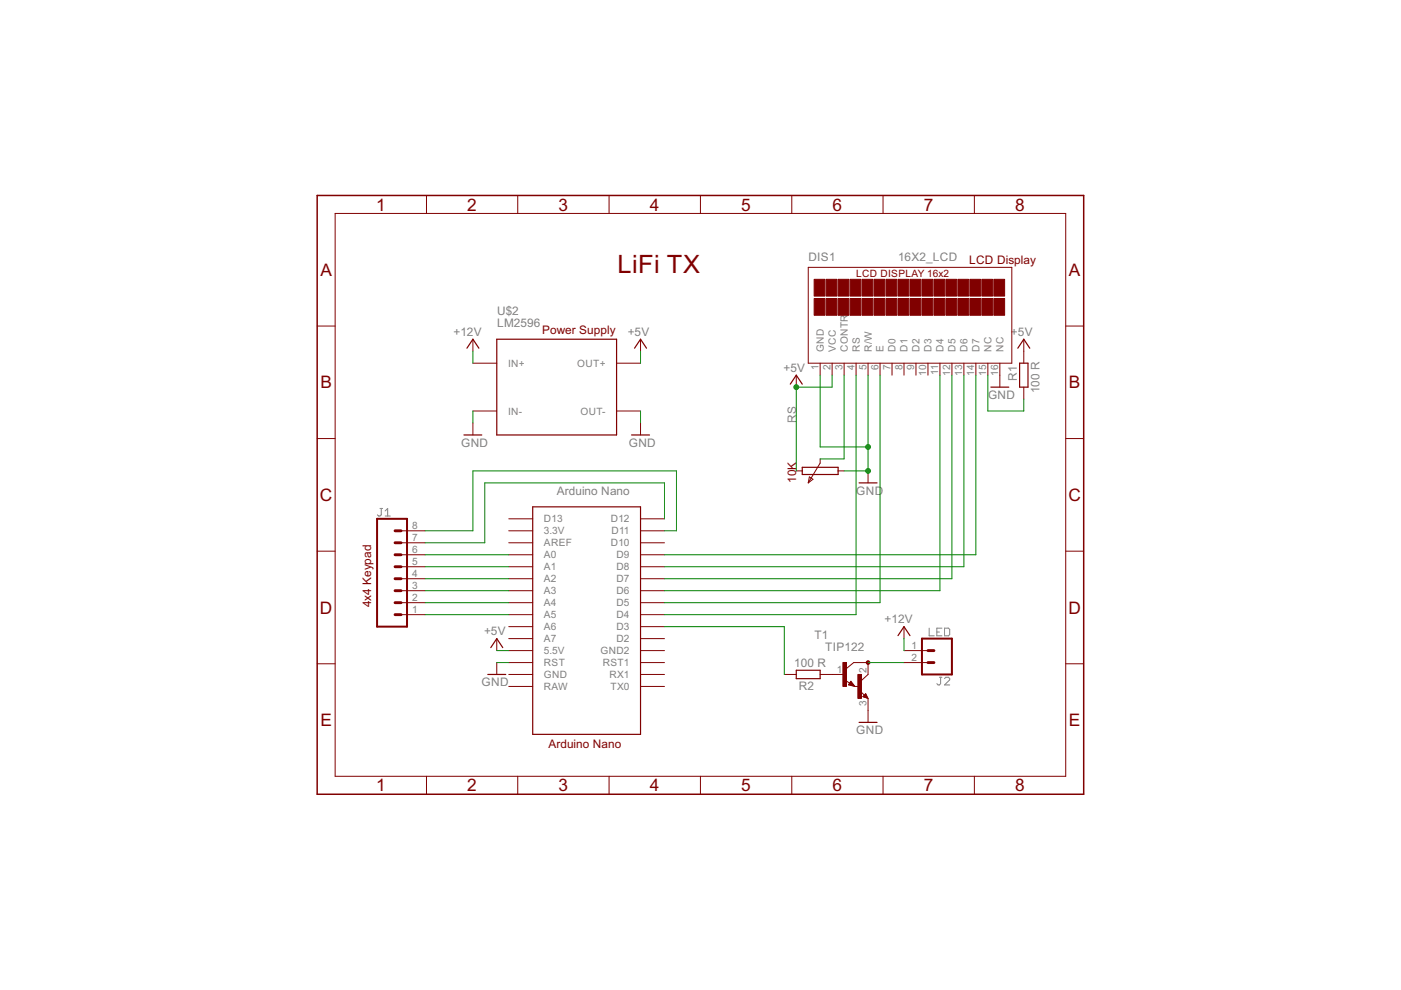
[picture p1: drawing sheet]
<svg xmlns="http://www.w3.org/2000/svg" width="297mm" height="210mm" viewBox="0 0 297 210" stroke-linecap="round" stroke-linejoin="round" font-family="sans-serif">
<path d="M80.6 107.8h.5M80.8 107.8v1.4l-.2 .2h-.3l-.3-.2M81.7 109.4h1M81.7 108.3l.5-.5v1.6M197 133.2v1.6h1.1M198.6 134h.6M199.7 133.2h-1.1v1.6h1.1M200.3 133.2h.8l.3 .3v1l-.3 .3h-.8zM199.2 143.6h.5M199.4 143.6v1.3l-.2 .3h-.3l-.3-.3M200.3 143.9l.2-.3h.6l.3 .3v.2l-1.1 1.1h1.1" fill="none" stroke="#808080" stroke-width=".21"/>
<path d="M67.2 41.4h162.6v127h-162.6z" fill="none" stroke="#800000" stroke-width=".32"/>
<g fill="none" stroke="#800000" stroke-width=".21">
<path d="M71.1 45.3h154.9v119.3h-154.9zM90.4 41.4v3.9M109.8 41.4v3.9M129.1 41.4v3.9M148.5 41.4v3.9M167.9 41.4v3.9M171.4 56.7h43.1v20.3h-43.1zM187.2 41.4v3.9M206.6 41.4v3.9M67.2 69.1h3.9M100.3 77h5M100.3 71.9v2.6"/>
<path d="M130.7 77h5.1M135.8 71.9v2.6M168.8 79.5v2.6M173.9 77v2.5M176.4 77v2.5M179 77v2.5M181.5 77v2.5M184 77v2.5M186.6 77v2.5M189.1 77v2.5M191.7 77v2.5M194.2 77v2.5"/>
<path d="M196.7 77v2.5M199.3 77v2.5M201.8 77v2.5M204.4 77v2.5M206.9 77v2.5M209.4 77v2.5M212 77v5.1M217.1 71.9v5.1M226 69.1h3.8M67.2 93h3.9M100.3 87.1h5M100.3 89.7v2.5"/>
<path d="M130.7 87.1h5.1M135.8 89.7v2.5M168.8 99.8h1.3M173.9 97.3v.9l-2.5 4.2M177.7 99.8h1.3M184 99.8v2.6M217.1 82.1v2.5M226 93h3.8M67.2 116.9h3.9M85 112.5h5.1M85 115.1h5.1M85 117.6h5.1"/>
<path d="M107.9 112.5h5M107.9 115.1h5M107.9 117.6h5M107.9 110h5M135.8 112.5h5.1M135.8 115.1h5.1M135.8 117.6h5.1M135.8 110h5.1M171.6 101.1l.8 .5-1 .8zM226 116.9h3.8M85 130.3h5.1M85 127.8h5.1"/>
<path d="M85 125.2h5.1M85 122.7h5.1M85 120.2h5.1M105.3 135.4v2.5M107.9 137.9h5M107.9 135.4h5M107.9 132.9h5M107.9 130.3h5M107.9 127.8h5M107.9 125.2h5M107.9 122.7h5M107.9 120.2h5"/>
<path d="M135.8 137.9h5.1M135.8 135.4h5.1M135.8 132.9h5.1M135.8 130.3h5.1M135.8 127.8h5.1M135.8 125.2h5.1M135.8 122.7h5.1M135.8 120.2h5.1M191.7 132.9v2.5M191.7 137.9h5M67.2 140.7h3.9M105.3 140.5v2.5"/>
<path d="M107.9 145.5h5M107.9 143h5M107.9 140.5h5M135.8 145.5h5.1M135.8 143h5.1M135.8 140.5h5.1M166.3 143h2.5M173.9 143h5.1M179.2 144.2l.9 .6M179.5 141.7l1.5-1.2h3v2.5l-1.4 1.3M180.1 145l.3-.3 .6 .7-1-.2 .4-.7 .7 .9M180.4 144.4l.9 1.1-1.4-.3z"/>
<path d="M181.3 145.5h.6M182.5 146.6l.8 .8M183.5 147.1l.5 1-1.1-.4zM183.5 147.3l.3 .7-.8-.3 .5-.5 .4 .8M184 148.1v5.1M191.7 140.5h5M226 140.7h3.8M90.4 164.6v3.8M109.8 164.6v3.8M129.1 164.6v3.8M148.5 164.6v3.8M167.9 164.6v3.8"/>
<path d="M187.2 164.6v3.8M206.6 164.6v3.8"/>
</g>
<g fill="#800000" stroke="#800000" stroke-width=".21">
<path d="M172.6 59.2h2.3v3.6h-2.3z"/>
<path d="M172.6 63.3h2.3v3.5h-2.3z"/>
<path d="M175.2 59.2h2.2v3.6h-2.2z"/>
<path d="M175.2 63.3h2.2v3.5h-2.2z"/>
<path d="M177.7 59.2h2.3v3.6h-2.3z"/>
<path d="M177.7 63.3h2.3v3.5h-2.3z"/>
<path d="M180.2 59.2h2.3v3.6h-2.3z"/>
<path d="M180.2 63.3h2.3v3.5h-2.3z"/>
<path d="M182.8 59.2h2.3v3.6h-2.3z"/>
<path d="M182.8 63.3h2.3v3.5h-2.3z"/>
<path d="M185.3 59.2h2.3v3.6h-2.3z"/>
<path d="M185.3 63.3h2.3v3.5h-2.3z"/>
<path d="M187.9 59.2h2.2v3.6h-2.2z"/>
<path d="M187.9 63.3h2.2v3.5h-2.2z"/>
<path d="M190.4 59.2h2.3v3.6h-2.3z"/>
<path d="M190.4 63.3h2.3v3.5h-2.3z"/>
<path d="M192.9 59.2h2.3v3.6h-2.3z"/>
<path d="M192.9 63.3h2.3v3.5h-2.3z"/>
<path d="M195.5 59.2h2.3v3.6h-2.3z"/>
<path d="M195.5 63.3h2.3v3.5h-2.3z"/>
<path d="M198 59.2h2.3v3.6h-2.3z"/>
<path d="M198 63.3h2.3v3.5h-2.3z"/>
<path d="M200.6 59.2h2.2v3.6h-2.2z"/>
<path d="M200.6 63.3h2.2v3.5h-2.2z"/>
<path d="M203.1 59.2h2.3v3.6h-2.3z"/>
<path d="M203.1 63.3h2.3v3.5h-2.3z"/>
<path d="M205.6 59.2h2.3v3.6h-2.3z"/>
<path d="M205.6 63.3h2.3v3.5h-2.3z"/>
<path d="M208.2 59.2h2.3v3.6h-2.3z"/>
<path d="M208.2 63.3h2.3v3.5h-2.3z"/>
<path d="M210.7 59.2h2.3v3.6h-2.3z"/>
<path d="M210.7 63.3h2.3v3.5h-2.3z"/>
<path d="M178.7 140.5h.8v5h-.8z"/>
<path d="M181.9 143h.7v5.1h-.7z"/>
</g>
<g fill="none" stroke="#800000" stroke-width=".25">
<path d="M99 73.8l1.3-1.9 1.2 1.9M105.3 71.9h25.4v20.3h-25.4zM134.5 73.8l1.3-1.9 1.3 1.9M215.8 73.8l1.3-1.9 1.2 1.9M216.2 77h1.8v5.1h-1.8zM98.4 92.2h3.8M133.9 92.2h3.8M167.6 81.4l1.2-1.9 1.3 1.9M170.1 99.1h7.6v1.5h-7.6zM210.1 82.1h3.8M112.9 107.5h22.9v48.2h-22.9zM182.1 102.4h3.8"/>
<path d="M104.1 137.3l1.2-1.9 1.3 1.9M190.4 134.8l1.3-1.9 1.2 1.9M103.4 143h3.8M168.8 142.1h5.1v1.8h-5.1zM180.4 144.9v-.1l.5 .5-.8-.3M182.1 153.2h3.8M183.5 147.3l-.3 .4 .5 .1-.3-.2"/>
</g>
<path d="M79.9 110h6.4v22.9h-6.4zM195.5 135.4h6.3v7.6h-6.3z" fill="none" stroke="#800000" stroke-width=".42"/>
<path d="M83.8 117.6h1.2M83.8 115.1h1.2M83.8 112.5h1.2M83.8 125.2h1.2M83.8 127.8h1.2M83.8 130.3h1.2M83.8 120.2h1.2M83.8 122.7h1.2M196.7 137.9h1.3M196.7 140.5h1.3" fill="none" stroke="#800000" stroke-width=".61"/>
<circle cx="184" cy="140.5" r=".38" fill="#800000" stroke="#800000" stroke-width=".21"/>
<g fill="none" stroke="#008000" stroke-width=".21">
<path d="M100.3 74.5v2.5M135.8 74.5v2.5M173.9 79.5v15.3h10.1M176.4 79.5v2.6h-7.6v17.7M179 79.5v17.8h-5.1M181.5 79.5v50.8h-40.6M184 79.5v20.3h-5M186.6 79.5v48.3h-45.7M199.3 79.5v45.7h-58.4M201.8 79.5v43.2h-60.9M204.4 79.5v40.7h-63.5M206.9 79.5v38.1h-66"/>
<path d="M209.4 79.5v7.6h7.7v-2.5M100.3 87.1v2.6M135.8 87.1v2.6M90.1 112.5h10.2v-12.7h43.1v12.7h-2.5M90.1 117.6h17.8M140.9 110v-7.6h-38.1v12.7h-12.7M90.1 130.3h17.8M90.1 120.2h17.8M90.1 127.8h17.8M90.1 125.2h17.8M90.1 122.7h17.8M105.3 137.9h2.6"/>
<path d="M140.9 132.9h25.4v10.1M191.7 135.4v2.5M105.3 140.5h2.6M184 140.5h7.7"/>
</g>
<g fill="#008000" stroke="#008000" stroke-width=".21">
<circle cx="168.8" cy="82.1" r=".51"/>
<circle cx="184" cy="94.8" r=".51"/>
<circle cx="184" cy="99.8" r=".51"/>
</g>
<text font-size="6" fill="#800000" x="130.9" y="58">LiFi TX</text>
<g font-size="4.1" fill="#800000">
<text x="79.7" y="44.6">1</text>
<text x="99.1" y="44.6">2</text>
<text x="118.4" y="44.6">3</text>
<text x="137.8" y="44.6">4</text>
<text x="157.2" y="44.6">5</text>
<text x="176.5" y="44.6">6</text>
<text x="195.9" y="44.6">7</text>
<text x="215.3" y="44.6">8</text>
<text x="67.9" y="58.5">A</text>
<text x="226.6" y="58.5">A</text>
<text x="67.9" y="82.4">B</text>
<text x="226.6" y="82.4">B</text>
<text x="67.8" y="106.2">C</text>
<text x="226.5" y="106.2">C</text>
<text x="67.8" y="130.1">D</text>
<text x="226.5" y="130.1">D</text>
<text x="67.9" y="154">E</text>
<text x="226.6" y="154">E</text>
<text x="79.7" y="167.8">1</text>
<text x="99.1" y="167.8">2</text>
<text x="118.4" y="167.8">3</text>
<text x="137.8" y="167.8">4</text>
<text x="157.2" y="167.8">5</text>
<text x="176.5" y="167.8">6</text>
<text x="195.9" y="167.8">7</text>
<text x="215.3" y="167.8">8</text>
</g>
<g font-size="2.8" fill="#808080">
<text x="171.4" y="55.4">DIS1</text>
<text x="190.4" y="55.4">16X2_LCD</text>
<text x="96.1" y="71.2">+12V</text>
<text x="105.4" y="69.4">LM2596</text>
<text x="105.4" y="66.8">U$2</text>
<text x="133.1" y="71.2">+5V</text>
<text x="214.4" y="71.2">+5V</text>
<text x="166.1" y="78.8">+5V</text>
<text x="215.6" y="80.8" transform="rotate(-90 215.6 80.8)">R1</text>
<text x="220.4" y="83.3" transform="rotate(-90 220.4 83.3)">100 R</text>
<text x="168.8" y="89.6" transform="rotate(-90 168.8 89.6)">RS</text>
<text x="209.5" y="84.6">GND</text>
<text x="97.8" y="94.8">GND</text>
<text x="133.3" y="94.8">GND</text>
<text x="118.1" y="104.9">Arduino Nano</text>
<text x="181.6" y="104.9">GND</text>
<text x="102.6" y="134.6">+5V</text>
<text x="172.7" y="135.4">T1</text>
<text x="175" y="137.9">TIP122</text>
<text x="187.6" y="132.1">+12V</text>
<text x="168.4" y="141.5">100 R</text>
<text x="102.1" y="145.6">GND</text>
<text x="169.4" y="146.3">R2</text>
<text x="181.6" y="155.7">GND</text>
</g>
<g font-size="2.8" fill="#800000">
<text x="205.5" y="55.9">LCD Display</text>
<text x="114.9" y="70.9">Power Supply</text>
<text x="168.8" y="102.4" transform="rotate(-90 168.8 102.4)">10K</text>
<text x="78.7" y="128.8" transform="rotate(-90 78.7 128.8)">4x4 Keypad</text>
<text x="116.3" y="158.5">Arduino Nano</text>
</g>
<text font-size="2.4" fill="#800000" x="181.5" y="58.7">LCD DISPLAY 16x2</text>
<g font-size="2.4" fill="#808080">
<text x="107.7" y="77.8">IN+</text>
<text x="122.4" y="77.8">OUT+</text>
<text x="174.7" y="74.6" transform="rotate(-90 174.7 74.6)">GND</text>
<text x="177.2" y="74.6" transform="rotate(-90 177.2 74.6)">VCC</text>
<text x="179.7" y="74.6" transform="rotate(-90 179.7 74.6)">CONTR</text>
<text x="182.3" y="74.6" transform="rotate(-90 182.3 74.6)">RS</text>
<text x="184.8" y="74.6" transform="rotate(-90 184.8 74.6)">R/W</text>
<text x="187.4" y="74.6" transform="rotate(-90 187.4 74.6)">E</text>
<text x="189.9" y="74.6" transform="rotate(-90 189.9 74.6)">D0</text>
<text x="192.4" y="74.6" transform="rotate(-90 192.4 74.6)">D1</text>
<text x="195" y="74.6" transform="rotate(-90 195 74.6)">D2</text>
<text x="197.5" y="74.6" transform="rotate(-90 197.5 74.6)">D3</text>
<text x="200" y="74.6" transform="rotate(-90 200 74.6)">D4</text>
<text x="202.6" y="74.6" transform="rotate(-90 202.6 74.6)">D5</text>
<text x="205.1" y="74.6" transform="rotate(-90 205.1 74.6)">D6</text>
<text x="207.7" y="74.6" transform="rotate(-90 207.7 74.6)">D7</text>
<text x="210.2" y="74.6" transform="rotate(-90 210.2 74.6)">NC</text>
<text x="212.7" y="74.6" transform="rotate(-90 212.7 74.6)">NC</text>
<text x="173.5" y="78.5" transform="rotate(-90 173.5 78.5)">1</text>
<text x="176.1" y="78.5" transform="rotate(-90 176.1 78.5)">2</text>
<text x="178.6" y="78.5" transform="rotate(-90 178.6 78.5)">3</text>
<text x="181.2" y="78.5" transform="rotate(-90 181.2 78.5)">4</text>
<text x="183.7" y="78.5" transform="rotate(-90 183.7 78.5)">5</text>
<text x="186.2" y="78.5" transform="rotate(-90 186.2 78.5)">6</text>
<text x="188.8" y="78.5" transform="rotate(-90 188.8 78.5)">7</text>
<text x="191.3" y="78.5" transform="rotate(-90 191.3 78.5)">8</text>
<text x="193.9" y="78.5" transform="rotate(-90 193.9 78.5)">9</text>
<text x="196.4" y="79.7" transform="rotate(-90 196.4 79.7)">10</text>
<text x="198.9" y="79.6" transform="rotate(-90 198.9 79.6)">11</text>
<text x="201.5" y="79.7" transform="rotate(-90 201.5 79.7)">12</text>
<text x="204" y="79.7" transform="rotate(-90 204 79.7)">13</text>
<text x="206.5" y="79.7" transform="rotate(-90 206.5 79.7)">14</text>
<text x="209.1" y="79.7" transform="rotate(-90 209.1 79.7)">15</text>
<text x="211.6" y="79.7" transform="rotate(-90 211.6 79.7)">16</text>
<text x="107.7" y="87.9">IN-</text>
<text x="123.1" y="87.9">OUT-</text>
<text x="87.4" y="112.2">8</text>
<text x="115.3" y="113.3">3.3V</text>
<text x="115.3" y="110.8">D13</text>
<text x="129.5" y="110.8">D12</text>
<text x="129.7" y="113.3">D11</text>
<text x="87.4" y="119.8">5</text>
<text x="87.4" y="117.3">6</text>
<text x="87.4" y="114.7">7</text>
<text x="115.3" y="115.8">AREF</text>
<text x="115.3" y="118.4">A0</text>
<text x="129.5" y="115.8">D10</text>
<text x="130.7" y="118.4">D9</text>
<text x="87.4" y="124.9">3</text>
<text x="87.4" y="122.3">4</text>
<text x="115.3" y="123.5">A2</text>
<text x="115.3" y="120.9">A1</text>
<text x="130.7" y="123.5">D7</text>
<text x="130.7" y="120.9">D8</text>
<text x="87.4" y="130">1</text>
<text x="87.4" y="127.4">2</text>
<text x="115.3" y="126">A3</text>
<text x="115.3" y="131.1">A5</text>
<text x="115.3" y="128.5">A4</text>
<text x="130.7" y="131.1">D4</text>
<text x="130.7" y="128.5">D5</text>
<text x="130.7" y="126">D6</text>
<text x="115.3" y="136.2">A7</text>
<text x="115.3" y="133.6">A6</text>
<text x="130.7" y="136.2">D2</text>
<text x="130.7" y="133.6">D3</text>
<text x="193.2" y="137.6">1</text>
<text x="115.3" y="138.7">5.5V</text>
<text x="115.3" y="143.8">GND</text>
<text x="115.3" y="141.2">RST</text>
<text x="127.3" y="138.7">GND2</text>
<text x="127.8" y="141.2">RST1</text>
<text x="129.2" y="143.8">RX1</text>
<text x="177.4" y="142.7">1</text>
<text x="183.7" y="142.7" transform="rotate(-90 183.7 142.7)">2</text>
<text x="193.2" y="140.1">2</text>
<text x="115.3" y="146.3">RAW</text>
<text x="129.4" y="146.3">TX0</text>
<text x="183.7" y="149.6" transform="rotate(-90 183.7 149.6)">3</text>
</g>
</svg>
